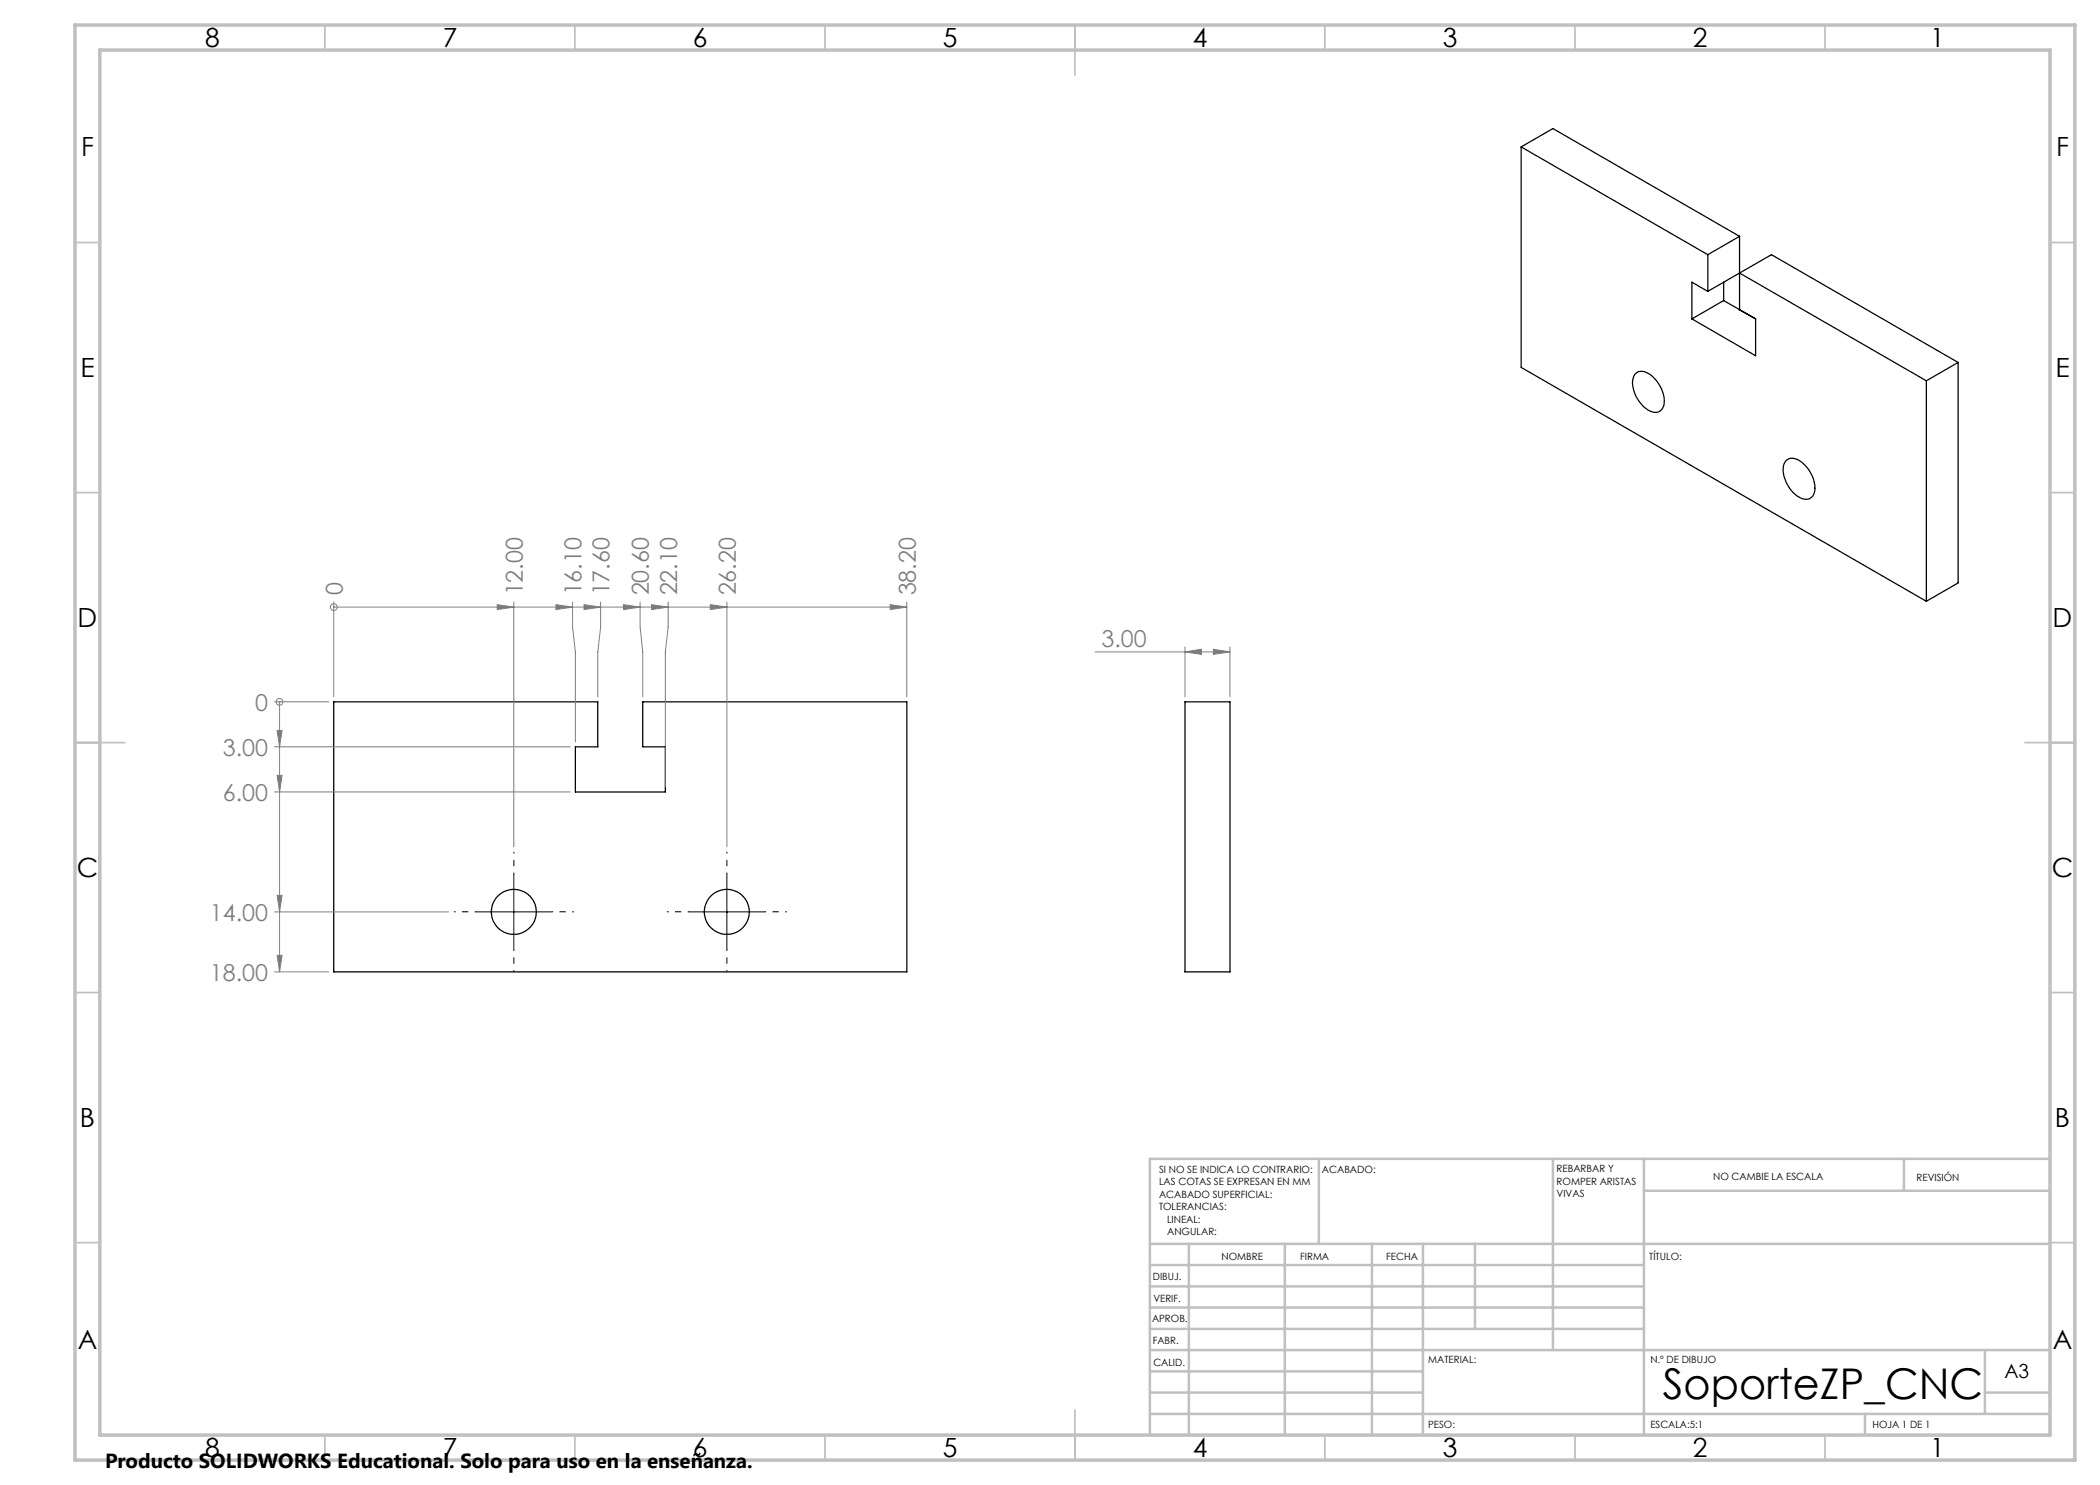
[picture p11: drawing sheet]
<svg xmlns="http://www.w3.org/2000/svg" width="420mm" height="297mm" viewBox="0 0 420 297" stroke-linecap="round" stroke-linejoin="round" font-family="sans-serif">
<g fill="none" stroke="#000" stroke-width=".25">
<path d="M304.2 29.4l37.4 21.5M304.2 29.4v44.1l81.1 46.8M304.2 29.4l6.4-3.7 37.3 21.6M341.6 50.9v7.4M341.6 58.3l-3.2-1.9v7.4M344.7 56.4v3.7M347.9 47.3v14.6M347.9 54.6l37.4 21.6M347.9 54.6l6.4-3.7 37.3 21.6M347.9 47.3l-6.3 3.6M347.9 54.6l-6.3 3.7M327.2 74.6a2.51 2.51 0 0 1 3.2 .6 6.4 6.4 0 0 1 2.3 6.1 1.77 1.77 0 0 1-2.7 .9 6.5 6.5 0 0 1-3.4-6.6z"/>
<path d="M344.7 60.1l6.4 3.7v7.4l-12.7-7.4M344.7 60.1l-6.3 3.7M385.3 76.2v44.1M391.6 72.5v44.1l-6.3 3.7M391.6 72.5l-6.3 3.7M357.2 92.1a2.31 2.31 0 0 1 3.2 .4 6.5 6.5 0 0 1 2.5 6 1.81 1.81 0 0 1-3 1 6.5 6.5 0 0 1-3.1-6.7zM66.7 140.4h52.9v9h-4.5v9h18v-9h-4.5v-9h52.8v54h-114.7zM237 140.4h9v54h-9z"/>
<circle cx="102.8" cy="182.4" r="4.5"/>
<circle cx="145.4" cy="182.4" r="4.5"/>
</g>
<g fill="none" stroke="#808080" stroke-width=".2">
<path d="M66.7 121.4h.1M66.7 120.4v19M66.7 121.4h114.7M99.4 120.9l3.4 .5-3.4 .5zM102.8 120.4v49M111.2 120.9l3.3 .5-3.3 .5zM114.5 120.4v5l.6 5v18M116.8 120.9l3.3 .5-3.3 .5zM120.1 120.4v5l-.5 5v9M124.7 120.9l3.3 .5-3.3 .5zM128 120.4v5l.6 5v9M130.3 120.9l3.3 .5-3.3 .5z"/>
<path d="M133.6 120.4v5l-.5 5v27M142.1 120.9l3.3 .5-3.3 .5zM145.4 120.4v49M178 120.9l3.4 .5-3.4 .5zM181.4 120.4v19M219 130.4h27M237 130.4l3.3-.5v1zM237 129.4v10M242.7 129.9l3.3 .5-3.3 .5zM246 129.4v10M54.9 140.4h10.9M54.9 149.4h59.2"/>
<path d="M54.9 158.4h59.2M55.4 146.1h1l-.5 3.3zM55.4 155.1h1l-.5 3.3zM55.9 140.4h.1M55.9 140.4v54M55.4 179.1h1l-.5 3.3zM54.9 182.4h34.8M54.9 194.4h10.9M55.4 191.1h1l-.5 3.3z"/>
<circle cx="66.8" cy="121.4" r=".69"/>
<circle cx="55.9" cy="140.4" r=".68"/>
</g>
<path d="M102.8 174.9v-4.5M145.4 174.9v-4.5M95.3 182.4h-4.5M102.8 189.9v4.5M110.3 182.4h4.5M137.9 182.4h-4.5M145.4 189.9v4.5M152.9 182.4h4.5" fill="none" stroke="#000" stroke-width=".2" stroke-dasharray="15.2 1.3 1.3 1.3" stroke-dashoffset="14.9" stroke-linecap="butt"/>
<path d="M102.8 174.9v15M145.4 174.9v15M95.2 182.4h15.1M137.9 182.4h15" fill="none" stroke="#000" stroke-width=".2"/>
<g fill="none" stroke="#c0c0c0" stroke-width=".35">
<path d="M65 5v5M115 5v5M165 5v5M215 5v10M265 5v5M315 5v5M365 5v5M15 48.5h5M410 48.5h5M15 98.5h5M410 98.5h5M15 148.5h10"/>
<path d="M405 148.5h10M15 198.5h5M410 198.5h5M15 248.5h5M410 248.5h5M65 287v5M115 287v5M165 287v5M215 282v10M265 287v5M315 287v5M365 287v5"/>
</g>
<g fill="none" stroke="#c0c0c0" stroke-width=".5">
<path d="M263.8 231.8v17M310.6 231.8v38.2M328.8 231.8v55.2M328.8 238.2h81.2M380.8 231.8v6.4M410 231.8h-180v55.2M230 248.8h180M230 257.3h98.8M230 253h98.8M237.8 248.8v38.2M257 248.8v38.2M274.4 248.8v38.2"/>
<path d="M284.6 248.8v38.2M295 248.8v17M230 265.8h98.8M230 261.5h98.8M230 278.5h54.6M230 274.3h54.6M230 270h180M397 278.5h13M397 270v12.8M230 282.8h180M373 282.8v4.2"/>
</g>
<path d="M15 5h400v287h-400zM20 10h390v277h-390z" fill="none" stroke="#c0c0c0" stroke-width=".7"/>
<g fill="#808080">
<path d="M237 130.4l3.3-.5v1zM242.7 129.9l3.3 .5-3.3 .5z"/>
<path d="M55.4 146.1h1l-.5 3.3zM55.4 155.1h1l-.5 3.3zM55.4 179.1h1l-.5 3.3zM55.4 191.1h1l-.5 3.3z"/>
<path d="M99.4 120.9l3.4 .5-3.4 .5zM111.2 120.9l3.3 .5-3.3 .5zM116.8 120.9l3.3 .5-3.3 .5zM124.7 120.9l3.3 .5-3.3 .5zM130.3 120.9l3.3 .5-3.3 .5zM142.1 120.9l3.3 .5-3.3 .5zM178 120.9l3.4 .5-3.4 .5z"/>
</g>
<text font-size="8.5" x="332.6" y="279.7">SoporteZP_CNC</text>
<g font-size="5.3">
<text x="41" y="9.5">8</text>
<text x="88.5" y="9.5">7</text>
<text x="138.5" y="9.5">6</text>
<text x="188.5" y="9.5">5</text>
<text x="238.5" y="9.5">4</text>
<text x="288.5" y="9.5">3</text>
<text x="338.5" y="9.5">2</text>
<text x="386" y="9.5">1</text>
<text x="16.2" y="31.2">F</text>
<text x="411.2" y="31.2">F</text>
<text x="16.1" y="75.5">E</text>
<text x="411.1" y="75.5">E</text>
<text x="15.5" y="125.5">D</text>
<text x="410.5" y="125.5">D</text>
<text x="15.4" y="175.5">C</text>
<text x="410.4" y="175.5">C</text>
<text x="16" y="225.5">B</text>
<text x="411" y="225.5">B</text>
<text x="15.5" y="269.7">A</text>
<text x="410.5" y="269.7">A</text>
<text x="41" y="291.5">8</text>
<text x="88.5" y="291.5">7</text>
<text x="138.5" y="291.5">6</text>
<text x="188.5" y="291.5">5</text>
<text x="238.5" y="291.5">4</text>
<text x="288.5" y="291.5">3</text>
<text x="338.5" y="291.5">2</text>
<text x="386" y="291.5">1</text>
</g>
<g font-size="4.7" fill="#808080">
<text x="68.5" y="119.1" transform="rotate(-90 68.5 119.1)">0</text>
<text x="104.5" y="119.1" transform="rotate(-90 104.5 119.1)">12.00</text>
<text x="116.3" y="119.1" transform="rotate(-90 116.3 119.1)">16.10</text>
<text x="121.9" y="119.1" transform="rotate(-90 121.9 119.1)">17.60</text>
<text x="129.8" y="119.1" transform="rotate(-90 129.8 119.1)">20.60</text>
<text x="135.4" y="119.1" transform="rotate(-90 135.4 119.1)">22.10</text>
<text x="147.1" y="119.1" transform="rotate(-90 147.1 119.1)">26.20</text>
<text x="183.1" y="119.1" transform="rotate(-90 183.1 119.1)">38.20</text>
<text x="220.3" y="129.3">3.00</text>
<text x="51" y="142.1">0</text>
<text x="44.6" y="151.1">3.00</text>
<text x="44.6" y="160.1">6.00</text>
<text x="42" y="184.1">14.00</text>
<text x="42" y="196.1">18.00</text>
</g>
<text font-size="4.1" x="21" y="293.7">Producto SOLIDWORKS Educational. Solo para uso en la enseñanza.</text>
<text font-size="3.9" x="400.9" y="275.5">A3</text>
<g font-size="2">
<text x="231.8" y="234.6">SI NO SE INDICA LO CONTRARIO:</text>
<text x="231.8" y="237.1">LAS COTAS SE EXPRESAN EN MM</text>
<text x="231.8" y="239.6">ACABADO SUPERFICIAL:</text>
<text x="264.4" y="234.6">ACABADO:</text>
<text x="311.3" y="234.5">REBARBAR Y</text>
<text x="311.3" y="237">ROMPER ARISTAS</text>
<text x="311.3" y="239.5">VIVAS</text>
<text x="342.6" y="236">NO CAMBIE LA ESCALA</text>
<text x="383.3" y="236.2">REVISIÓN</text>
<text x="231.8" y="242.1">TOLERANCIAS:</text>
<text x="233.4" y="244.6">LINEAL:</text>
<text x="233.4" y="247.1">ANGULAR:</text>
<text x="244.3" y="252">NOMBRE</text>
<text x="260" y="251.9">FIRMA</text>
<text x="277.2" y="251.9">FECHA</text>
<text x="329.9" y="251.9">TÍTULO:</text>
<text x="230.6" y="256.1">DIBUJ.</text>
<text x="230.7" y="260.3">VERIF.</text>
<text x="230.4" y="264.4">APROB.</text>
<text x="230.5" y="268.8">FABR.</text>
<text x="230.7" y="273.1">CALID.</text>
<text x="285.6" y="272.5">MATERIAL:</text>
<text x="330.1" y="272.5">N.º DE DIBUJO</text>
<text x="285.6" y="285.5">PESO:</text>
<text x="330.1" y="285.6">ESCALA:5:1</text>
<text x="374.5" y="285.6">HOJA 1 DE 1</text>
</g>
</svg>
